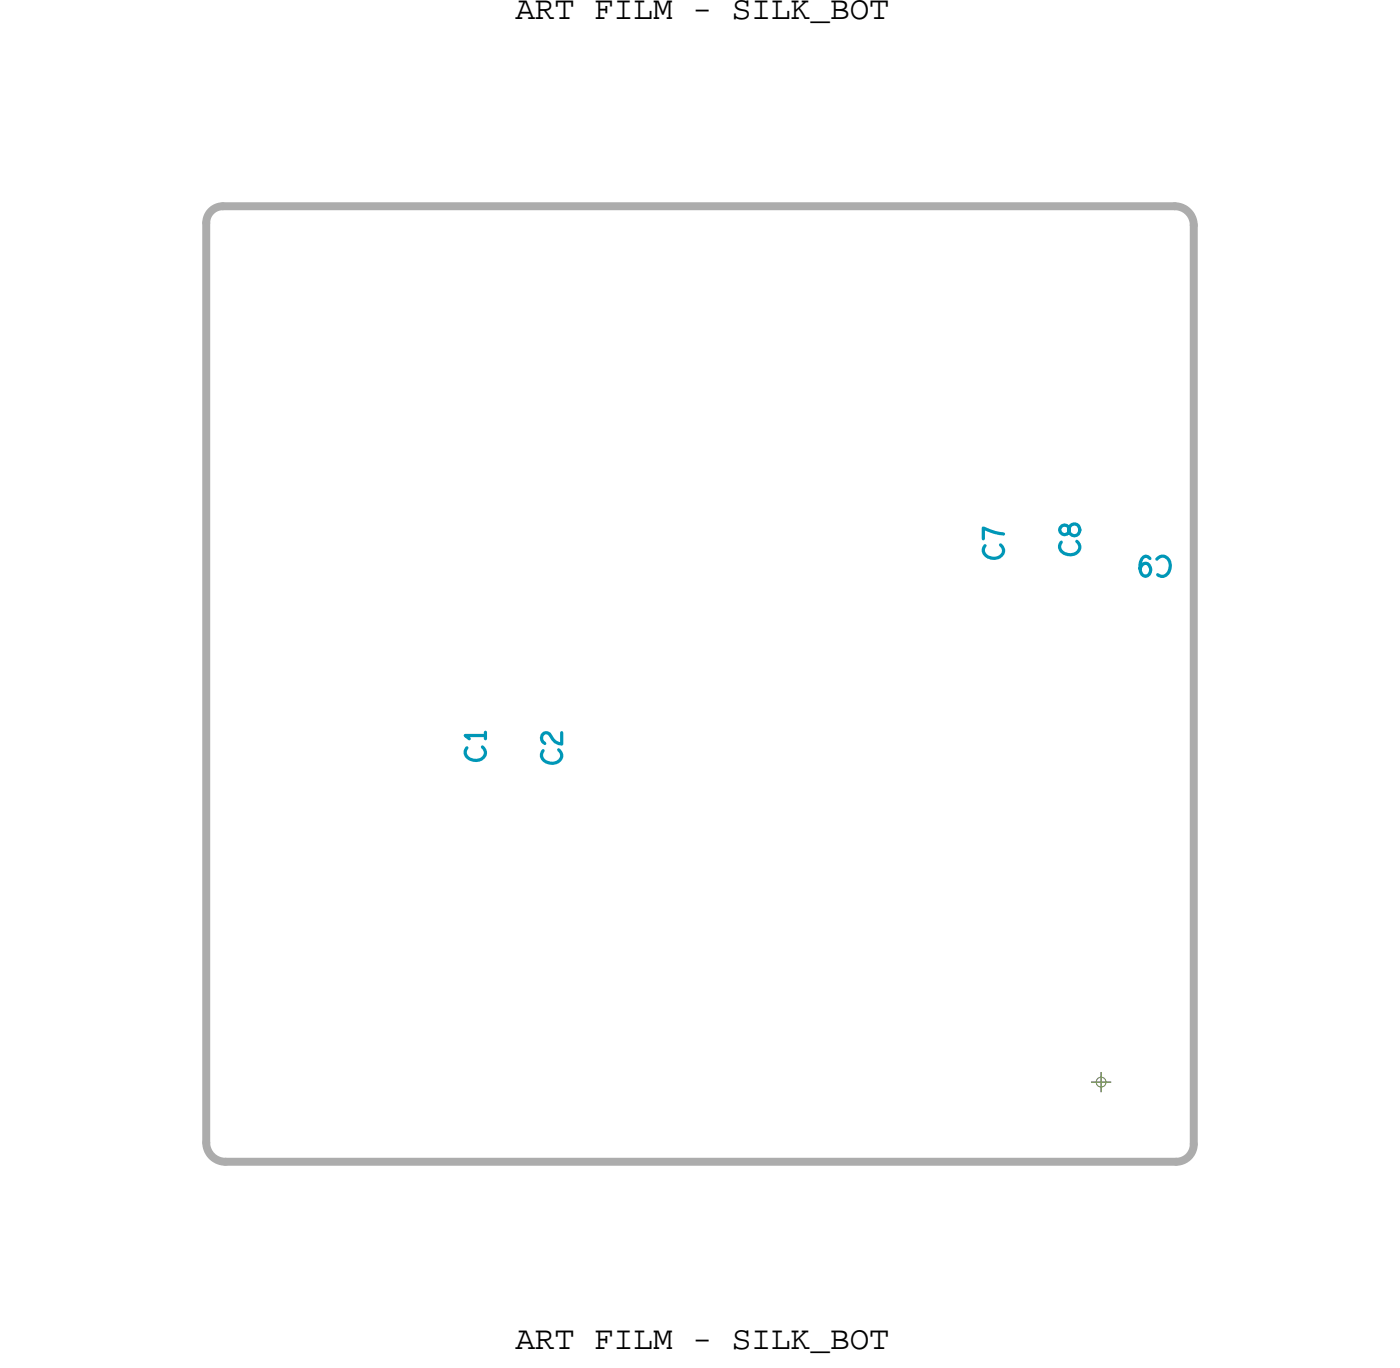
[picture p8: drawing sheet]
<svg xmlns="http://www.w3.org/2000/svg" width="88mm" height="86mm" viewBox="0 0 88 86" stroke-linecap="round" stroke-linejoin="round" font-family="sans-serif">
<!-- layer: Board Outline -->
<path d="M12.9 14v57.7zM14 12.9h59.8zM14 13a1.05 1.05 0 0 0-1.1 1M73.8 13a1.19 1.19 0 0 1 1.2 1.1M75 14.1v57.7zM12.9 71.7a1.2 1.2 0 0 0 1.3 1.2M14.2 72.9h59.7zM75 71.8a1.1 1.1 0 0 1-1.1 1.1" fill="none" stroke="#acacac" stroke-width=".5"/>
<path d="M13.3 13.2l.3-.2h.4h60a1 1 0 0 1 1 1v58a1 1 0 0 1-1 1h-60a1 1 0 0 1-1-1v-58v-.4z" fill="none" stroke="#acacac" stroke-width=".06"/>
<!-- layer: Drawing Origin -->
<path d="M68.9 67.7l.2-.1 .3 .1v.2v.3l-.3 .1-.2-.1-.1-.3z" fill="none" stroke="#638b3a" stroke-width=".06"/>
<path d="M68.5 67.9h1.3M69.1 67.3v1.3" fill="none" stroke="#638b3a" stroke-width=".09"/>
<g font-size="2.2" fill="#0097b7">
<text x="63" y="35.1" transform="rotate(-90 63 35.1)">C7</text>
<text x="67.8" y="34.9" transform="rotate(-90 67.8 34.9)">C8</text>
<text x="73.6" y="34.9" transform="rotate(-180 73.6 34.9)">C9</text>
<text x="30.5" y="47.8" transform="rotate(-90 30.5 47.8)">C1</text>
<text x="35.3" y="48" transform="rotate(-90 35.3 48)">C2</text>
</g>
<g font-size="2.1">
<text x="32.4" y="1.2">ART FILM - SILK_BOT</text>
<text x="32.4" y="84.7">ART FILM - SILK_BOT</text>
</g>
</svg>
